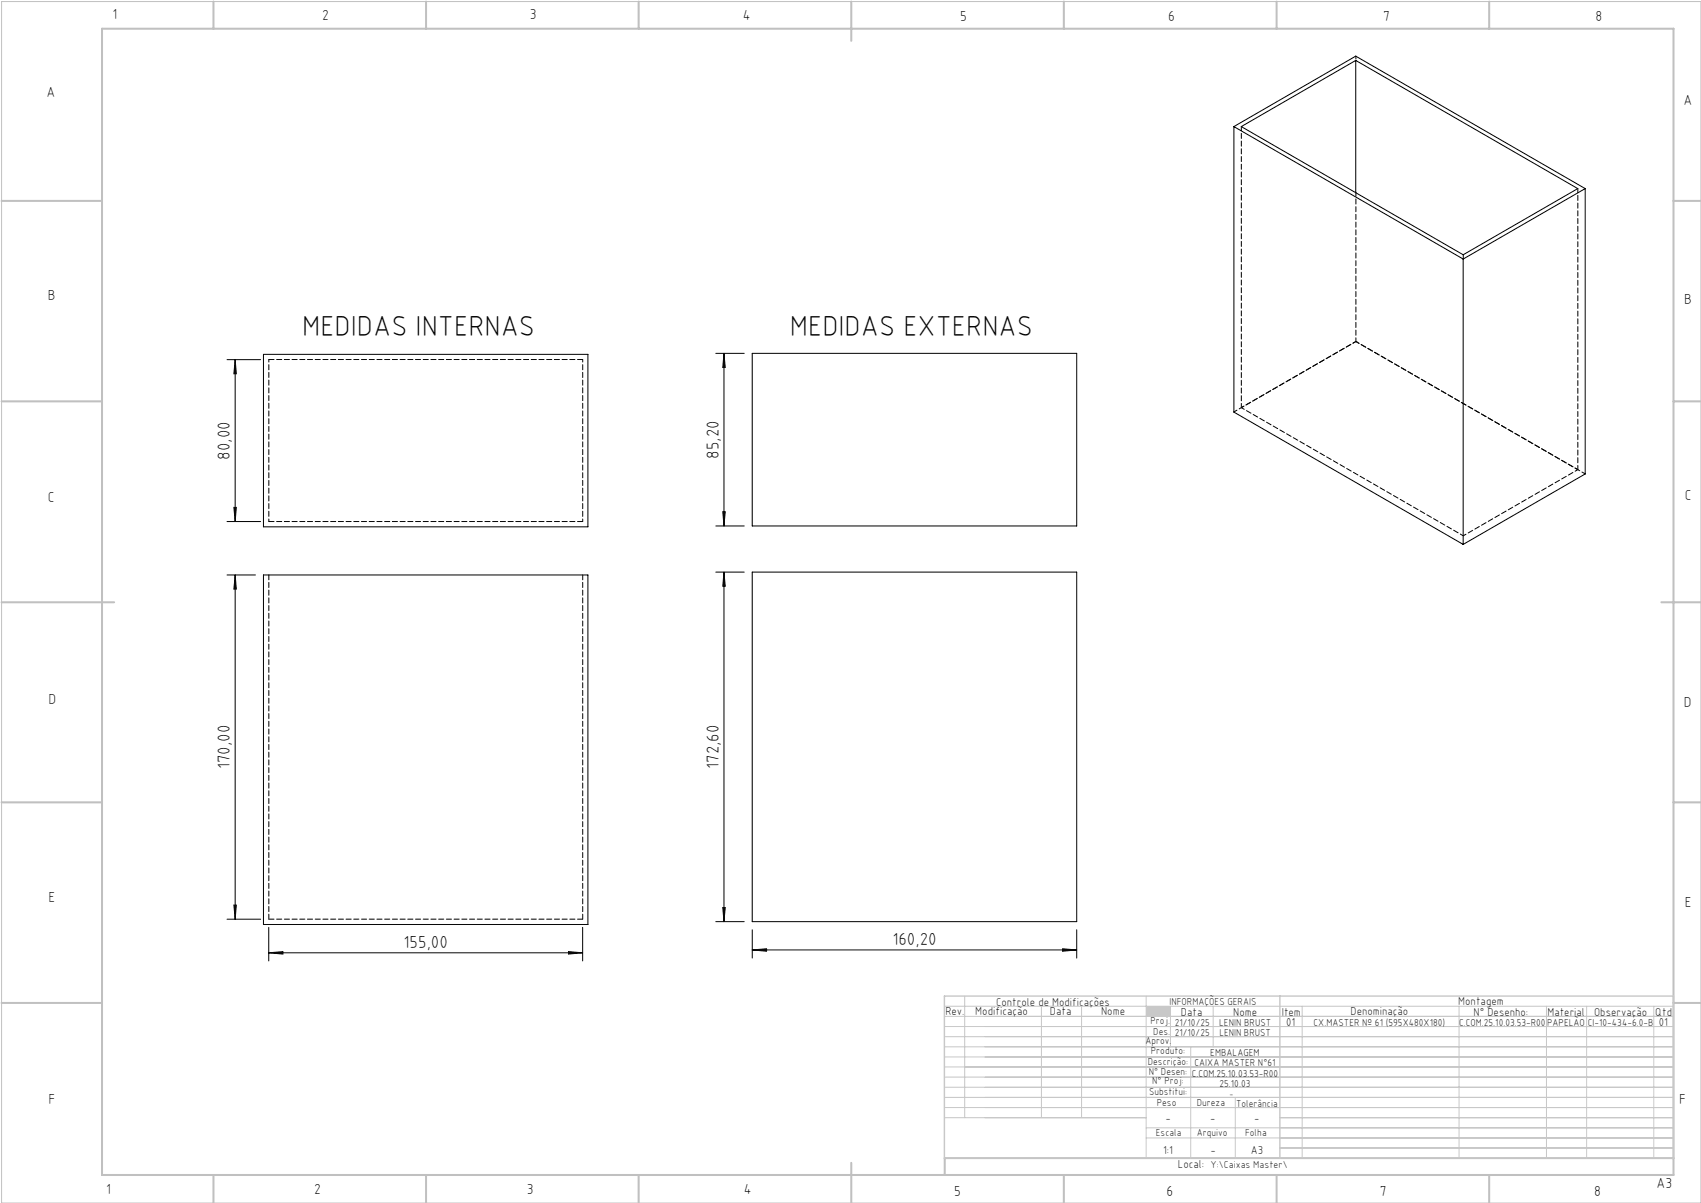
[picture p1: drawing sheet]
<svg xmlns="http://www.w3.org/2000/svg" width="420mm" height="297mm" viewBox="0 0 420 297" stroke-linecap="round" stroke-linejoin="round" font-family="sans-serif">
<path d="M.4 .4h419.6v296.6h-419.6z" fill="none" stroke="#c0c0c0" stroke-width=".25"/>
<g fill="none" stroke="#c0c0c0" stroke-width=".5">
<path d="M25.2 7.1h388v283h-388zM52.7 .4v6.7M105.2 .4v6.7M157.7 .4v6.7M210.2 .4v9.7M262.7 .4v6.7M315.2 .4v6.7M367.7 .4v6.7M.4 49.6h24.8M413.2 49.6h6.8M.4 99.1h24.8M413.2 99.1h6.8"/>
<path d="M.4 148.7h27.8M410.2 148.7h9.8M.4 198.1h24.8M413.2 198.1h6.8M.4 247.6h24.8M413.2 247.6h6.8M52.7 290.1v6.9M105.2 290.1v6.9M157.7 290.1v6.9M210.2 287.1v9.9M262.7 290.1v6.9M315.2 290.1v6.9"/>
<path d="M367.7 290.1v6.9M413.2 285.9h-179.9v4.2"/>
</g>
<g fill="none" stroke="#c3c8d2" stroke-width=".25">
<path d="M233.2 250.9h180M233.2 248.4h180M233.2 253.4h180M233.2 255.9h180M233.2 258.4h180M238.2 245.9v30M257.1 248.4v27.5M267.1 248.4v27.5M283 245.9v40M289 248.4v10M294 258.4v27.5M299.5 248.4v10"/>
<path d="M321.5 248.4v37.5M360.3 248.4v37.5M381.8 248.4v37.5M391.8 248.4v37.5M408.3 248.4v37.5M233.2 260.9h180M233.2 263.4h180M233.2 265.9h180M233.2 268.4h180M233.2 270.9h180M233.2 273.4h180M233.2 275.9h49.8"/>
<path d="M283 278.4h130.2M305 270.9v15M316 275.9h97.2M283 280.9h130.2M316 283.4h97.2"/>
</g>
<path d="M233.2 245.9h180v40h-180zM316 245.9v40" fill="none" stroke="#c3c8d2" stroke-width=".35"/>
<path d="M283 248.4h6v2.5h-6z" fill-rule="evenodd" fill="#c3c8d2"/>
<g fill="none" stroke="#000" stroke-width=".25">
<path d="M334.8 14.9v32.7M304.7 31.3v70.4l56.6 32.7M304.7 31.3l56.6 32.7M304.7 31.3l30.1-17.4 56.6 32.7M306.5 31.3l28.3-16.4 54.8 31.7-28.3 16.3zM391.4 46.6l-30.1 17.4M391.4 46.6v70.4l-30.1 17.4M361.3 64v70.4M56.1 88.8h8.2M58.1 88.8v40M58.1 88.8l.2 3.5h-.6zM65.1 87.5h80.1v42.6h-80.1z"/>
<path d="M176.7 87.2h7.1M178.8 87.2v42.7M178.8 87.2l.3 3.5h-.6zM185.7 87.2h80.2v42.7h-80.2zM56.1 128.8h8.2M57.7 125.3h.6l-.2 3.5zM176.7 129.9h7.1M178.5 126.3h.6l-.3 3.6zM56.1 142h7M58.1 142v84.9M58.1 142l.2 3.4h-.6zM65.1 142h80.1v86.2h-80.1z"/>
<path d="M176.7 141.2h7.1M178.8 141.2v86.3M178.8 141.2l.3 3.5h-.6zM185.7 141.2h80.2v86.3h-80.2zM56.1 226.9h8.2M57.7 223.4h.6l-.2 3.5zM66.4 235.2l3.5-.3v.6zM66.4 228.9v8.3M66.4 235.2h77.5M140.4 234.9l3.5 .3-3.5 .3zM143.9 228.9v8.3M176.7 227.5h7.1"/>
<path d="M178.5 224h.6l-.3 3.5zM185.7 234.5l3.6-.3v.6zM185.7 229.5v7M185.7 234.5h80.2M262.4 234.2l3.5 .3-3.5 .3zM265.9 229.5v7"/>
</g>
<g fill="#000">
<path d="M57.7 125.3h.6l-.2 3.5zM58.1 88.8l.2 3.5h-.6zM178.5 126.3h.6l-.3 3.6zM178.8 87.2l.3 3.5h-.6z"/>
<path d="M58.1 142l.2 3.4h-.6zM57.7 223.4h.6l-.2 3.5zM178.8 141.2l.3 3.5h-.6zM178.5 224h.6l-.3 3.5z"/>
<path d="M66.4 235.2l3.5-.3v.6zM140.4 234.9l3.5 .3-3.5 .3zM185.7 234.5l3.6-.3v.6zM262.4 234.2l3.5 .3-3.5 .3z"/>
</g>
<path d="M66.4 88.8h77.5M334.8 84.3h.1M143.9 128.8h-77.5M66.4 141.9v85M143.9 141.9v85M66.4 226.9h77.5" fill="none" stroke="#000" stroke-width=".25" stroke-dasharray="1.3 .6"/>
<path d="M143.9 88.8v40M66.4 128.8v-40" fill="none" stroke="#000" stroke-width=".25" stroke-dasharray="1.3 .6" stroke-dashoffset=".6"/>
<path d="M334.8 13.8v1.1M361.3 62.9v1M334.8 84.3l-28.3 16.3M361.3 132.3l28.3-16.4" fill="none" stroke="#000" stroke-width=".25" stroke-dasharray="1.3 .6" stroke-dashoffset=".5"/>
<path d="M334.8 47.6v36.7M334.8 84.3l-30.1 17.4M306.5 100.6l54.8 31.7M389.6 115.9l-54.8-31.6" fill="none" stroke="#000" stroke-width=".25" stroke-dasharray="1.3 .6" stroke-dashoffset=".4"/>
<path d="M306.5 31.2v69.4M389.6 46.5v69.4" fill="none" stroke="#000" stroke-width=".25" stroke-dasharray="1.3 .6" stroke-dashoffset=".2"/>
<path d="M391.4 117l-56.6-32.7" fill="none" stroke="#000" stroke-width=".25" stroke-dasharray="1.3 .6" stroke-dashoffset=".3"/>
<g font-size="7.1">
<text x="74.6" y="82.9">MEDIDAS INTERNAS</text>
<text x="195" y="82.9">MEDIDAS EXTERNAS</text>
</g>
<g font-size="4.3">
<text x="56.8" y="113.5" transform="rotate(-90 56.8 113.5)">80,00</text>
<text x="177.5" y="113.3" transform="rotate(-90 177.5 113.3)">85,20</text>
<text x="56.8" y="189.9" transform="rotate(-90 56.8 189.9)">170,00</text>
<text x="177.5" y="189.8" transform="rotate(-90 177.5 189.8)">172,60</text>
<text x="99.6" y="233.9">155,00</text>
<text x="220.3" y="233.2">160,20</text>
</g>
<g font-size="3.6">
<text x="27.8" y="4.8">1</text>
<text x="79.5" y="4.9">2</text>
<text x="130.8" y="4.8">3</text>
<text x="183.4" y="4.9">4</text>
<text x="237.1" y="5.1">5</text>
<text x="288.4" y="5.2">6</text>
<text x="341.5" y="5.1">7</text>
<text x="394" y="5.2">8</text>
<text x="11.5" y="24">A</text>
<text x="415.7" y="25.8">A</text>
<text x="11.8" y="74.1">B</text>
<text x="415.8" y="75.1">B</text>
<text x="11.8" y="124">C</text>
<text x="416" y="123.5">C</text>
<text x="12" y="173.7">D</text>
<text x="415.8" y="174.7">D</text>
<text x="12" y="222.6">E</text>
<text x="416" y="223.9">E</text>
<text x="12" y="272.6">F</text>
<text x="414.6" y="272.6">F</text>
<text x="409" y="293.3">A3</text>
<text x="26.2" y="294.8">1</text>
<text x="77.6" y="294.8">2</text>
<text x="130.1" y="294.8">3</text>
<text x="183.7" y="294.7">4</text>
<text x="235.6" y="295.2">5</text>
<text x="288" y="295.2">6</text>
<text x="340.7" y="295.2">7</text>
<text x="393.6" y="295.2">8</text>
</g>
<g font-size="2.9">
<text x="240.8" y="250.6">Modificação</text>
<text x="259.2" y="250.6">Data</text>
<text x="271.9" y="250.6">Nome</text>
<text x="290.9" y="288.4">Local:</text>
</g>
<g font-size="2.8">
<text x="233.4" y="250.6">Rev.</text>
<text x="246" y="248.4">Controle de Modificações</text>
<text x="291.6" y="250.8">Data</text>
<text x="304.5" y="250.8">Nome</text>
<text x="316.5" y="250.9">Item</text>
<text x="333.5" y="250.5">Denominação</text>
<text x="360.1" y="248.2">Montagem</text>
<text x="363.9" y="250.8">N° Desenho:</text>
<text x="382.1" y="250.8">Material</text>
<text x="393.6" y="250.8">Observação</text>
<text x="408.7" y="250.9">Qtd</text>
<text x="317.6" y="253.3">01</text>
<text x="409.6" y="253.3">01</text>
<text x="287.7" y="276.9">-</text>
<text x="298.8" y="276.9">-</text>
<text x="309.7" y="276.9">-</text>
<text x="287.2" y="284.8">1:1</text>
<text x="298.9" y="284.8">-</text>
<text x="308.8" y="284.8">A3</text>
</g>
<g font-size="2.5">
<text x="288.7" y="248.2">INFORMAÇÕES GERAIS</text>
<text x="282.8" y="257.8">Aprov.</text>
<text x="284.1" y="252.9">Proj.</text>
<text x="284.8" y="255.4">Des.</text>
<text x="290.1" y="255.8">21/10/25</text>
<text x="290.1" y="253.3">21/10/25</text>
<text x="301" y="253.3">LENIN BRUST</text>
<text x="301.1" y="255.8">LENIN BRUST</text>
<text x="324.3" y="253.3">CX.MASTER Nº 61 (595X480X180)</text>
<text x="360.3" y="253.3">C.COM.25.10.03.53-R00</text>
<text x="382" y="253.3">PAPELÃO</text>
<text x="392" y="253.3">CI-10-434-6.0-B</text>
<text x="283.4" y="262.9">Descrição:</text>
<text x="284.2" y="260.3">Produto:</text>
<text x="294.9" y="263.3">CAIXA MASTER N°61</text>
<text x="298.8" y="260.7">EMBALAGEM</text>
<text x="283.7" y="265.4">N° Desen:</text>
<text x="284.5" y="267.7">N° Proj:</text>
<text x="294.3" y="265.9">C.COM.25.10.03.53-R00</text>
<text x="301.1" y="268.3">25.10.03</text>
<text x="283.7" y="270.4">Substitui:</text>
<text x="285.6" y="273">Peso</text>
<text x="295.5" y="273">Dureza</text>
<text x="305.2" y="273.3">Tolerância</text>
<text x="285.4" y="280.4">Escala</text>
<text x="295.5" y="280.4">Arquivo</text>
<text x="307.5" y="280.4">Folha</text>
<text x="298.9" y="288.4">Y:\Caixas Master\</text>
</g>
<text font-size="2.1" x="303.5" y="270.9">-</text>
</svg>
